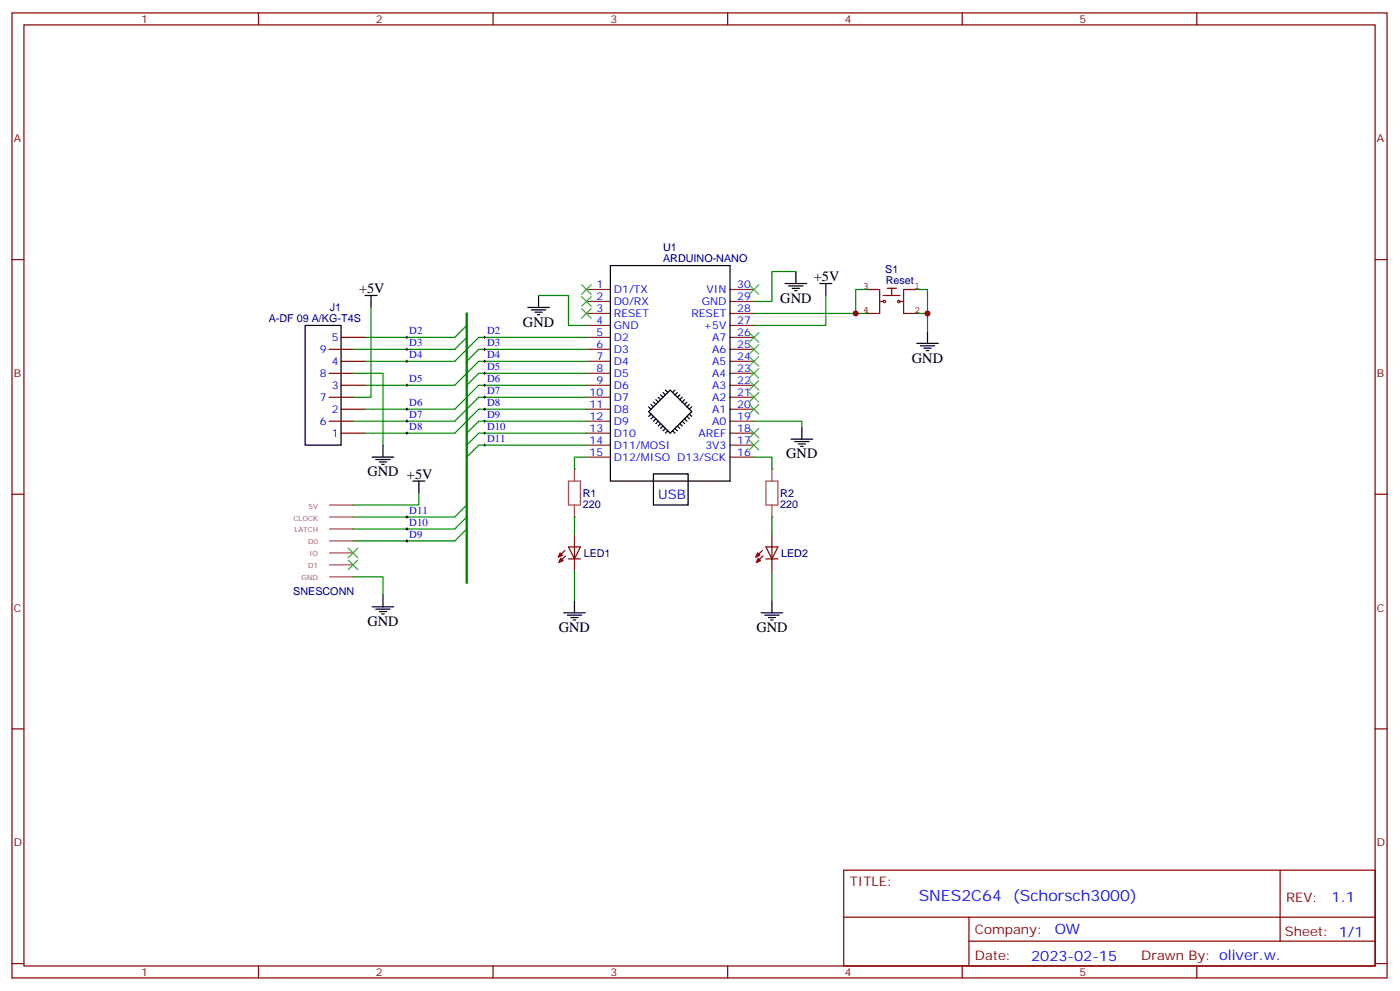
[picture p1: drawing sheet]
<svg xmlns="http://www.w3.org/2000/svg" width="413mm" height="292mm" viewBox="0 0 413 292" stroke-linecap="round" stroke-linejoin="round" font-family="sans-serif">
<g fill="none" stroke="#870000" stroke-width=".35">
<path d="M3.5 3.8h405.4v284.3h-405.4zM7.1 7.3h398.2v277.3h-398.2zM76.2 3.8v3.5M145.3 3.8v3.5M214.5 3.8v3.5M283.6 3.8v3.5M352.8 3.8v3.5M3.5 76.5h3.6M405.3 76.5h3.6M100.5 99.4h7.1M97 117.1h7.1M97 110h7.1"/>
<path d="M97 102.9h7.1M100.5 113.5h7.1M100.5 106.5h7.1M97 124.1h7.1M100.5 127.6h7.1M100.5 120.6h7.1M3.5 145.6h3.6M405.3 145.6h3.6M3.5 214.8h3.6M405.3 214.8h3.6M248.7 256.4h156.6v28.2h-156.6zM377.3 256.4v20.9"/>
<path d="M248.7 270.2h156.5M285.6 277.3h119.6M285.6 270.2v14.2M3.5 283.9h3.6M76.2 284.6v3.5M145.3 284.6v3.5M214.5 284.6v3.5M283.6 284.6v3.5M352.8 284.6v3.5M405.3 283.9h3.6"/>
</g>
<path d="M227.5 138.2v3.5M97.1 148.8h7M97.1 152.3h7M97.1 155.9h7M97.1 159.4h7M225.8 141.7h3.5v7.1h-3.5zM227.5 148.8v3.5M97.1 162.9h7M97.1 166.4h7M97.1 170h7" fill="none" stroke="#a64a4a" stroke-width=".35"/>
<g fill="none" stroke="#000" stroke-width=".35">
<path d="M179.9 78.2h35.3v63.5h-35.3zM90 95.9h10.5v35.3h-10.5zM107.6 87.1h3.5M109.4 87.1v3.5M155.6 90.6h6.3M156.6 91.3h4.3M157.7 92h2.1M158.4 92.7h.7M158.7 87.1v3.5M241.7 83.5h3.5M243.4 83.5v3.6M273.4 97.6v3.6"/>
<path d="M191.2 119.9l.7 .7M191.9 119.2l.7 .7M192.6 118.5l.7 .7M193.3 117.8l.7 .7M194 117.1l.7 .7M194.7 116.3l.7 .8M195.4 115.6l.7 .7M196.1 114.9l.7 .7M199 114.9l-.7 .7M199.7 115.6l-.7 .7M200.4 116.3l-.7 .8M201.1 117.1l-.7 .7"/>
<path d="M201.8 117.8l-.7 .7M202.5 118.5l-.7 .7M203.2 119.2l-.7 .7M203.9 119.9l-.7 .7M270.2 101.2h6.4M271.3 101.9h4.2M272.3 102.6h2.2M273 103.3h.8M109.7 134.7h6.4M110.8 135.4h4.2M111.8 136.1h2.1M112.5 136.8h.7"/>
<path d="M112.9 131.2v3.5M191.2 121.3l6.4-6.4 6.3 6.4-6.3 6.3zM191.9 122l-.7 .7M192.6 139.6h10.2v9.2h-10.2zM192.6 122.7l-.7 .7M193.3 123.4l-.7 .7M194 124.1l-.7 .7M194.7 124.8l-.7 .7M195.4 125.5l-.7 .7M196.1 126.2l-.7 .7M196.8 126.9l-.7 .7M198.3 126.9l.7 .7"/>
<path d="M199 126.2l.7 .7M199.7 125.5l.7 .7M200.4 124.8l.7 .7M201.1 124.1l.7 .7M201.8 123.4l.7 .7M202.5 122.7l.7 .7M203.2 122l.7 .7M121.7 141.7h3.5M123.5 141.7v3.6M109.7 178.8h6.4M110.8 179.5h4.2M112.9 175.3v3.5"/>
<path d="M111.8 180.2h2.1M112.5 180.9h.7"/>
</g>
<path d="M109.4 90.6v26.5h-5.3M243.4 87.1v8.8h-21.2M104.1 110h8.8v21.2" fill="none" stroke="#008700" stroke-width=".35"/>
<g fill="none" stroke="#8c2424" stroke-width=".35">
<path d="M172.9 99.4h7M172.9 95.9h7M172.9 92.4h7M172.9 88.8h7M172.9 85.3h7M215.2 99.4h7M215.2 95.9h7M215.2 92.4h7M215.2 88.8h7M215.2 85.3h7M172.9 117.1h7M172.9 113.5h7"/>
<path d="M172.9 110h7M172.9 106.5h7M172.9 102.9h7M215.2 117.1h7M215.2 113.5h7M215.2 110h7M215.2 106.5h7M215.2 102.9h7M172.9 131.2h7M172.9 127.6h7M172.9 124.1h7M172.9 120.6h7"/>
<path d="M172.9 134.7h7M215.2 131.2h7M215.2 127.6h7M215.2 124.1h7M215.2 120.6h7M215.2 134.7h7"/>
</g>
<path d="M102.7 161.5l2.8 2.8M102.7 165l2.8 2.9M105.5 161.5l-2.8 2.8M105.5 165l-2.8 2.9" fill="none" stroke="#3c3" stroke-width=".35"/>
<g fill="#a64a4a">
<circle cx="227.5" cy="152.3" r=".18"/>
<circle cx="227.5" cy="138.2" r=".18"/>
</g>
<g fill="#850000" stroke="#850000" stroke-width=".35">
<path d="M223.3 162.9l.7 .7-1.2 .5z"/>
<path d="M223.5 164.5l.7 .7-1.2 .5z"/>
</g>
<path d="M227.5 157.6v10.6M224.7 162.2l-1.9 1.9M224.9 163.8l-1.9 1.9M225.8 164.7h3.5M225.8 161.1h3.5l-1.8 3.6z" fill="none" stroke="#850000" stroke-width=".35"/>
<path d="M169.3 138.2v3.5M167.6 141.7h3.5v7.1h-3.5zM169.3 148.8v3.5" fill="none" stroke="#a64a4a" stroke-width=".35"/>
<g fill="#a64a4a">
<circle cx="169.3" cy="152.3" r=".18"/>
<circle cx="169.3" cy="138.2" r=".18"/>
</g>
<g fill="#850000" stroke="#850000" stroke-width=".35">
<path d="M165.1 162.9l.7 .7-1.2 .5z"/>
<path d="M165.3 164.5l.7 .7-1.3 .5z"/>
</g>
<g fill="none" stroke="#850000" stroke-width=".35">
<path d="M255.8 85.3h3.5v7.1h-3.5M259.3 88.8h1M260.3 87.1h5M261.6 84.9h2.6M262.8 84.9v2.2M265.3 88.8h1M269.9 85.3h-3.6v7.1h3.6M169.3 157.6v10.6M166.5 162.2l-1.9 1.9M166.7 163.8l-2 1.9M167.6 164.7h3.5M167.6 161.1h3.5l-1.8 3.6z"/>
<circle cx="260.7" cy="88.8" r=".35"/>
<circle cx="264.9" cy="88.8" r=".35"/>
</g>
<g fill="none" stroke="#008700" stroke-width=".35">
<path d="M137.6 99.4l-3.5 3.5h-30M137.6 95.9l-3.5 3.5h-26.5M158.7 87.1h8.9v8.8h5.3M172.9 99.4h-31.8l-7 7.1h-26.5M222.2 92.4h33.6M234.6 80h-7.1v8.8h-5.3M255.8 85.3h-3.6v7.1M269.9 85.3h3.5v7.1h-3.5M273.4 92.4v5.2M172.9 117.1h-31.8l-7 7h-30M172.9 113.5h-31.8l-7 7.1h-26.5M172.9 106.5h-31.8l-7 7h-26.5"/>
<path d="M172.9 110h-31.8l-3.5 3.5M172.9 102.9h-31.8l-3.5 3.6M172.9 134.7h-3.6v3.5M172.9 120.6h-31.8l-7 7h-26.5M172.9 124.1h-31.8l-3.5 3.5M172.9 127.6h-31.8l-3.5 3.6M172.9 131.2h-31.8l-3.5 3.5M222.2 134.7h5.3v3.5M222.2 124.1h14.2v1.8M123.5 145.3v3.5h-19.4M137.6 148.8l-3.5 3.5h-30M137.6 152.3l-3.5 3.6h-30"/>
<path d="M137.6 155.9l-3.5 3.5h-30M169.3 152.3v5.3M227.5 152.3v5.3M104.1 170h8.8v5.3M169.3 168.2v8.8M227.5 168.2v8.8"/>
</g>
<g fill="none" stroke="#000" stroke-width=".35">
<path d="M231.4 83.5h6.4M232.5 84.2h4.2M233.5 84.9h2.2M234.2 85.7h.7M234.6 80v3.5M233.2 129.4h6.3M234.2 130.1h4.3M235.3 130.8h2.1M236 131.5h.7M236.4 125.9v3.5M169.3 177v3.6M227.5 177v3.6"/>
<path d="M166.2 180.6h6.3M167.2 181.3h4.2M168.3 182h2.1M169 182.7h.7M224.4 180.6h6.3M225.4 181.3h4.3M226.5 182h2.1M227.2 182.7h.7"/>
</g>
<g fill="none" stroke="#3c3" stroke-width=".35">
<path d="M171.4 90.9l2.9 2.9M171.4 87.4l2.9 2.8M171.4 83.9l2.9 2.8M174.3 90.9l-2.9 2.9M174.3 87.4l-2.9 2.8M174.3 83.9l-2.9 2.8M220.8 83.9l2.9 2.8M220.8 98l2.9 2.8M223.7 83.9l-2.9 2.8M223.7 98l-2.9 2.8M220.8 101.5l2.9 2.9M220.8 105.1l2.9 2.8"/>
<path d="M220.8 108.6l2.9 2.8M220.8 112.1l2.9 2.8M220.8 115.6l2.9 2.9M220.8 119.2l2.9 2.8M223.7 101.5l-2.9 2.9M223.7 105.1l-2.9 2.8M223.7 108.6l-2.9 2.8M223.7 112.1l-2.9 2.8M223.7 115.6l-2.9 2.9M223.7 119.2l-2.9 2.8M220.8 126.2l2.9 2.8M220.8 129.8l2.9 2.8"/>
<path d="M223.7 126.2l-2.9 2.8M223.7 129.8l-2.9 2.8"/>
</g>
<path d="M137.6 92.4v79.3" fill="none" stroke="#008700" stroke-width=".71"/>
<g fill="none" stroke="#000" stroke-width=".29">
<path d="M119.6 99.4h.7M119.9 99.1v.7M142.5 99.4h.7M142.9 99.1v.7M119.6 102.9h.7M119.6 106.5h.7M119.6 113.5h.7M119.9 102.6v.7M119.9 106.1v.7M119.9 113.2v.7M142.5 102.9h.7M142.5 106.5h.7"/>
<path d="M142.5 110h.7M142.5 113.5h.7M142.5 117.1h.7M142.9 102.6v.7M142.9 106.1v.7M142.9 109.6v.7M142.9 113.2v.7M142.9 116.7v.7M119.6 120.6h.7M119.6 127.6h.7M119.6 124.1h.7M119.9 120.2v.7"/>
<path d="M119.9 123.8v.7M119.9 127.3v.7M142.5 120.6h.7M142.5 127.6h.7M142.5 131.2h.7M142.5 124.1h.7M142.9 120.2v.7M142.9 123.8v.7M142.9 127.3v.7M142.9 130.8v.7M119.6 152.3h.7M119.6 155.9h.7"/>
<path d="M119.6 159.4h.7M119.9 152v.7M119.9 155.5v.7M119.9 159v.7"/>
</g>
<g fill="#c00">
<circle cx="273.4" cy="92.4" r=".88"/>
<circle cx="252.2" cy="92.4" r=".88"/>
</g>
<text font-size="4.6" fill="#00f" x="270.8" y="265.4">SNES2C64 (Schorsch3000)</text>
<g font-size="4.2">
<text x="239.9" y="82.8">+5V</text>
<text x="105.8" y="86.4">+5V</text>
<text x="230" y="89.2">GND</text>
<text x="154.2" y="96.2">GND</text>
<text x="268.8" y="106.8">GND</text>
<text x="231.8" y="135">GND</text>
<text x="108.3" y="140.3">GND +5V</text>
<text x="108.3" y="184.4">GND</text>
<text x="164.7" y="186.2">GND</text>
<text x="223" y="186.2">GND</text>
</g>
<g font-size="4.2" fill="#00f">
<text x="392.5" y="265.7">1.1</text>
<text x="310.9" y="275.2">OW</text>
<text x="304" y="283">2023-02-15</text>
<text x="376.1" y="282.9">.</text>
</g>
<text font-size="3.9" fill="#00f" x="194" y="147">USB</text>
<g font-size="3.9" fill="#800">
<text x="250.5" y="261">TITLE:</text>
<text x="379.1" y="265.7">REV:</text>
<text x="287.4" y="275.2">Company:</text>
<text x="378.7" y="275.8">Sheet: 1/1</text>
<text x="287.4" y="282.9">Date:</text>
<text x="336.4" y="282.9">Draw</text>
<text x="346.6" y="282.9">n By: oliver.w</text>
</g>
<g font-size="3.2" fill="#800">
<text x="41.6" y="6.8">1</text>
<text x="110.8" y="6.8">2</text>
<text x="179.9" y="6.8">3</text>
<text x="249.1" y="6.8">4</text>
<text x="318.2" y="6.8">5</text>
<text x="4.1" y="41.9">A</text>
<text x="405.9" y="41.9">A</text>
<text x="4.1" y="111.1">B</text>
<text x="405.9" y="111.1">B</text>
<text x="4.1" y="180.2">C</text>
<text x="405.9" y="180.2">C</text>
<text x="4.1" y="249.3">D</text>
<text x="405.9" y="249.3">D</text>
<text x="41.6" y="287.6">1</text>
<text x="110.8" y="287.6">2</text>
<text x="179.9" y="287.6">3</text>
<text x="249.1" y="287.6">4</text>
<text x="318.2" y="287.6">5</text>
</g>
<g font-size="3.2" fill="#000080">
<text x="195.4" y="77.2">ARDUINO-NANO</text>
<text x="195.4" y="74.1">U1</text>
<text x="260.9" y="80.4">S1</text>
<text x="261.1" y="83.5">Reset</text>
<text x="79.2" y="94.8">A-DF 09 A/KG-T4S</text>
<text x="97.2" y="91.7">J1</text>
<text x="171.8" y="149.6">220</text>
<text x="171.8" y="146.4">R1</text>
<text x="230" y="149.6">220</text>
<text x="230" y="146.4">R2</text>
<text x="172.1" y="164">LED1</text>
<text x="230.3" y="164">LED2</text>
<text x="86.4" y="175.3">SNESCONN</text>
</g>
<g font-size="3.2" fill="#00f">
<text x="175.8" y="88.5">2</text>
<text x="175.8" y="84.9">1</text>
<text x="181" y="89.9">D0/RX</text>
<text x="181" y="86.4">D1/TX</text>
<text x="206.9" y="89.9">GND</text>
<text x="208.3" y="86.4">VIN</text>
<text x="217.3" y="84.9">30</text>
<text x="217.3" y="88.5">29</text>
<text x="175.8" y="95.5">4</text>
<text x="175.8" y="92">3</text>
<text x="181" y="93.4">RESET</text>
<text x="203.8" y="93.4">RESET</text>
<text x="217.3" y="92">28</text>
<text x="217.3" y="95.5">27</text>
<text x="97.8" y="100.5">5</text>
<text x="120.6" y="98.5">D2</text>
<text x="143.6" y="98.5">D2</text>
<text x="175.8" y="99.1">5</text>
<text x="181" y="100.5">D2</text>
<text x="181" y="96.9">GND</text>
<text x="207.4" y="96.9">+5V</text>
<text x="210" y="100.5">A7</text>
<text x="217.3" y="99.1">26</text>
<text x="94.3" y="104">9</text>
<text x="97.8" y="107.5">4</text>
<text x="120.6" y="105.6">D4</text>
<text x="120.6" y="102.1">D3</text>
<text x="143.6" y="102.1">D3</text>
<text x="143.6" y="105.6">D4</text>
<text x="175.8" y="106.1">7</text>
<text x="175.8" y="102.6">6</text>
<text x="181" y="107.5">D4</text>
<text x="181" y="104">D3</text>
<text x="210" y="104">A6</text>
<text x="210" y="107.5">A5</text>
<text x="217.3" y="102.6">25</text>
<text x="217.3" y="106.1">24</text>
<text x="94.3" y="111.1">8</text>
<text x="120.6" y="112.6">D5</text>
<text x="143.6" y="109.1">D5</text>
<text x="143.6" y="112.6">D6</text>
<text x="175.8" y="113.2">9</text>
<text x="175.8" y="109.6">8</text>
<text x="181" y="111.1">D5</text>
<text x="210" y="111.1">A4</text>
<text x="217.3" y="109.6">23</text>
<text x="217.3" y="113.2">22</text>
<text x="94.3" y="118.1">7</text>
<text x="97.8" y="114.6">3</text>
<text x="120.6" y="119.7">D6</text>
<text x="143.6" y="116.2">D7</text>
<text x="143.6" y="119.7">D8</text>
<text x="173.8" y="116.7">10</text>
<text x="181" y="118.1">D7</text>
<text x="181" y="114.6">D6</text>
<text x="210" y="114.6">A3</text>
<text x="210" y="118.1">A2</text>
<text x="217.3" y="116.7">21</text>
<text x="94.3" y="125.2">6</text>
<text x="97.8" y="121.6">2</text>
<text x="120.6" y="123.2">D7</text>
<text x="143.6" y="123.2">D9</text>
<text x="173.8" y="123.8">12</text>
<text x="173.8" y="120.2">11</text>
<text x="181" y="125.2">D9</text>
<text x="181" y="121.6">D8</text>
<text x="210" y="121.6">A1</text>
<text x="210" y="125.2">A0</text>
<text x="217.3" y="120.2">20</text>
<text x="217.3" y="123.8">19</text>
<text x="97.8" y="128.7">1</text>
<text x="120.6" y="126.8">D8</text>
<text x="143.6" y="126.8">D10</text>
<text x="143.6" y="130.3">D11</text>
<text x="173.8" y="130.8">14</text>
<text x="173.8" y="127.3">13</text>
<text x="181" y="128.7">D10</text>
<text x="205.9" y="128.7">AREF</text>
<text x="217.3" y="127.3">18</text>
<text x="217.3" y="130.8">17</text>
<text x="173.8" y="134.3">15</text>
<text x="181" y="132.2">D11/M</text>
<text x="181" y="135.7">D12/M</text>
<text x="191.6" y="132.2">OSI</text>
<text x="191.6" y="135.7">ISO D13/SCK</text>
<text x="207.9" y="132.2">3V3</text>
<text x="217.3" y="134.3">16</text>
<text x="120.6" y="151.4">D11</text>
<text x="120.6" y="155">D10</text>
<text x="120.6" y="158.5">D9</text>
</g>
<g font-size="2.8" fill="#840000">
<text x="254.4" y="85.3">3</text>
<text x="269.5" y="85.3">1</text>
<text x="254.4" y="92.3">4</text>
<text x="269.5" y="92.3">2</text>
</g>
<g font-size="2.1" fill="#a54b4b">
<text x="91" y="149.8">5V</text>
<text x="86.5" y="153.4">CLOCK</text>
<text x="86.8" y="156.9">LATCH</text>
<text x="90.8" y="160.4">D0</text>
<text x="90.8" y="167.5">D1</text>
<text x="91.2" y="164">IO</text>
<text x="88.9" y="171">GND</text>
</g>
</svg>
